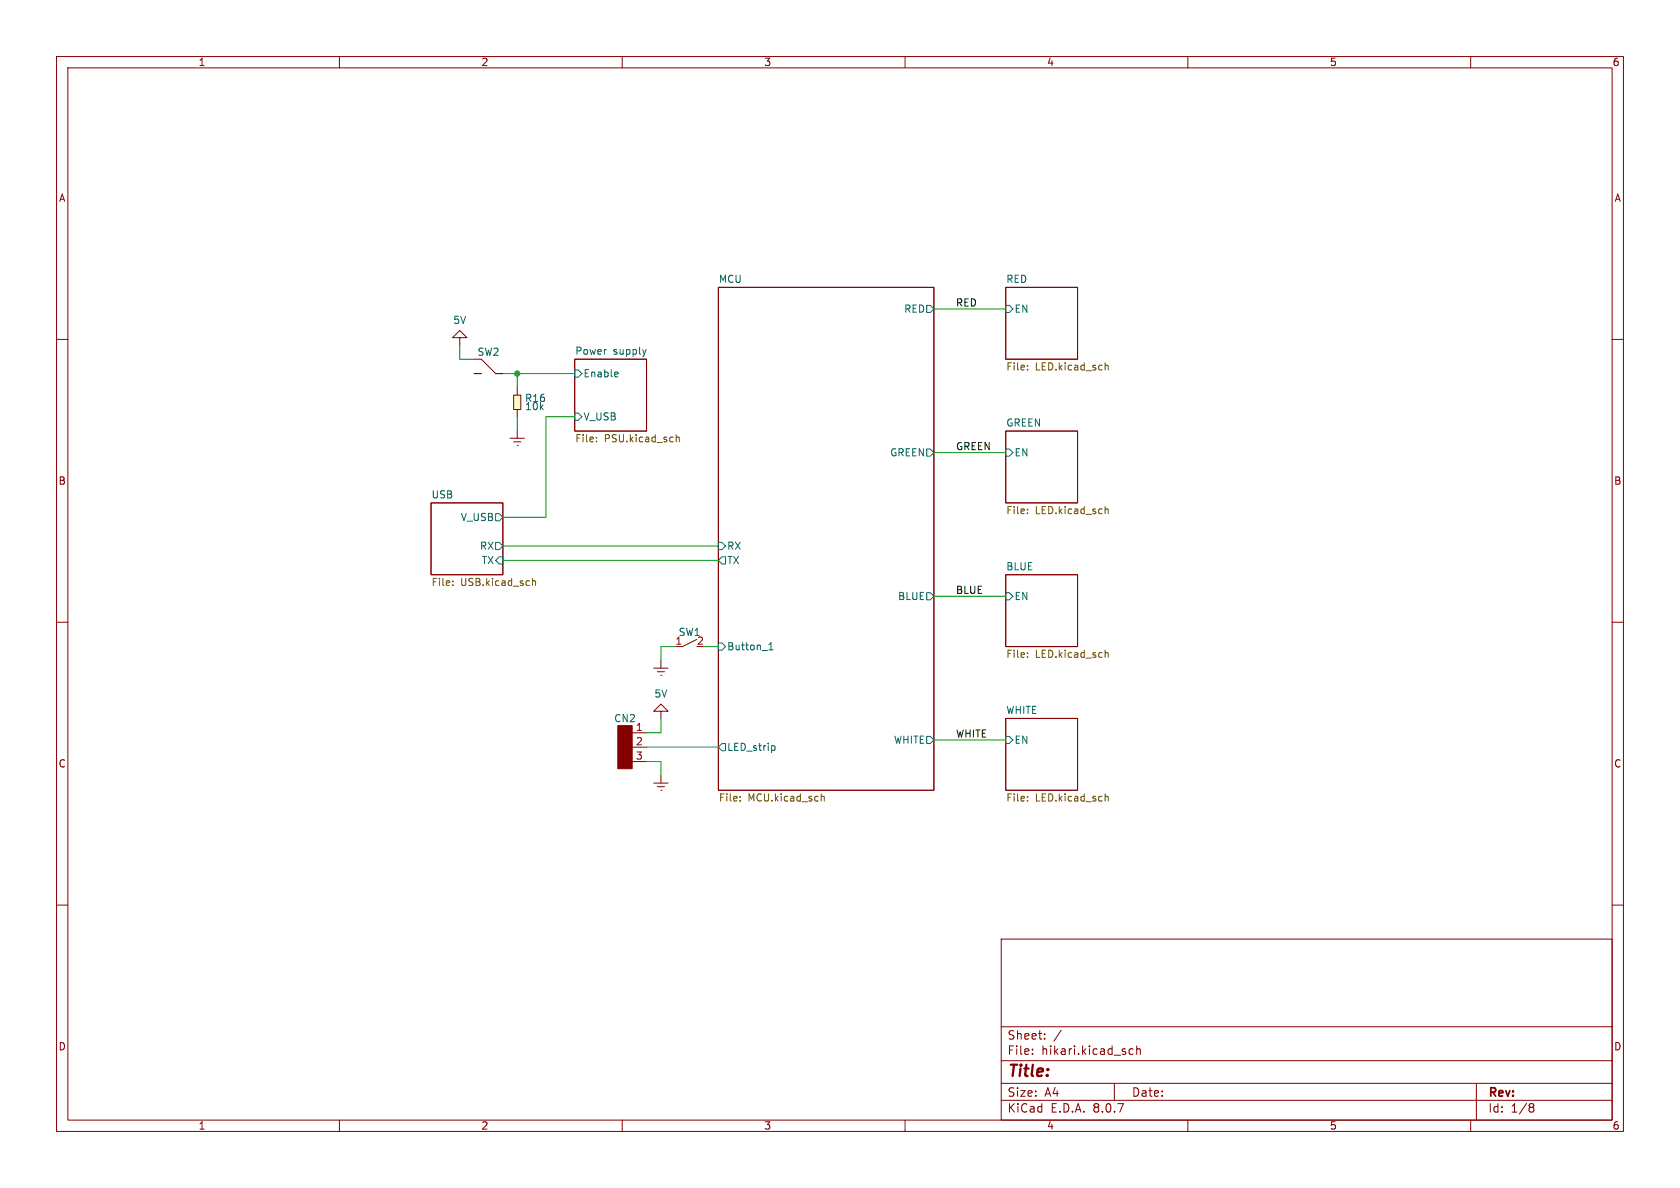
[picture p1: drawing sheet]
<svg xmlns="http://www.w3.org/2000/svg" width="297mm" height="210mm" viewBox="0 0 297 210" stroke-linecap="round" stroke-linejoin="round" font-family="sans-serif">
<g fill="none" stroke="#840000" stroke-width=".18">
<path d="M10 10h277v190h-277zM12 12h273v186h-273zM60 10v2M110 10v2M160 10v2M210 10v2M260 10v2M127 50.8h38.1v88.9h-38.1zM177.8 50.8h12.7v12.7h-12.7zM10 60h2M101.6 63.5h12.7v12.7h-12.7zM177.8 76.2h12.7v12.7h-12.7z"/>
<path d="M285 60h2M76.2 88.9h12.7v12.7h-12.7zM10 110h2M177.8 101.6h12.7v12.7h-12.7zM285 110h2M177.8 127h12.7v12.7h-12.7zM10 160h2M177 166h108v32h-108zM285 160h2M60 198v2M110 198v2M160 198v2"/>
<path d="M177 194.5h108M177 191.5h108M177 187.5h108M177 181.5h108M182.5 186.3v.1M182.5 185.5v.1M184.7 183.6v.1M184.7 182.8v.1M187.6 182.1l-1.3 2M197 191.5v3M200.3 185.5l-.4-.1-.3 .3v.4l.1 .2h.6M201 185.5l.2-.1 .3 .1 .1 .9"/>
<path d="M201 184.9v1.5M210 198v2M260 198v2M261 191.5v6.5M270.6 195.1l.4 .1 .2 .2-.3 .3M270.6 195.7h.3M270.9 195.7l.2 .2 .1 .4-.2 .2-.4 .1"/>
</g>
<g fill="none" stroke="#006464" stroke-width=".18">
<path d="M163.8 54h.7l.6 .6-.6 .6h-.7zM177.8 54h.6l.7 .6-.7 .6h-.6zM101.6 73h.6l.7 .7-.7 .6h-.6zM101.6 65.4h.6l.7 .6-.7 .7h-.6zM109.1 65.8l.2 .3-.6 .1M109.2 66.6h-.1M114.2 61.8l-.3 .8M163.8 79.4h.7l.6 .6-.6 .6h-.7zM177.8 79.4h.6l.7 .6-.7 .6h-.6zM87.6 95.9h.7l.6 .6-.6 .7h-.7zM87.6 90.8h.7l.6 .6-.6 .7h-.7zM88.3 98.4h.6v1.3h-.6l-.7-.6z"/>
<path d="M127 95.9h.6l.7 .6-.7 .7h-.6zM127.6 98.4h.7v1.3h-.7l-.6-.6zM127 113.7h.6l.7 .6-.7 .6h-.6zM135.9 114.9h.8M135.9 114l.4-.4v1.3M163.8 104.8h.7l.6 .6-.6 .6h-.7zM177.8 104.8h.6l.7 .6-.7 .6h-.6zM127.6 131.4h.7v1.3h-.7l-.6-.6zM136.5 131.8l.4 .1 .1 .2v.4l-.5 .2M163.8 130.2h.7l.6 .6-.6 .6h-.7zM177.8 130.2h.6l.7 .6-.7 .6h-.6z"/>
</g>
<g fill="none" stroke="#725600" stroke-width=".18">
<path d="M105.4 78v.1M105.4 77.3v.1M119.5 76.8v1.3M119.5 77.4l.2-.1h.3l.1 .8M181.6 64.6v.1M181.6 65.3v.1M195.4 64.1v1.3M195.4 64.7l.2-.1h.3v.8M181.6 90v.1M181.6 90.7v.1M195.4 89.5v1.3M195.4 90.1l.2-.1h.3v.8"/>
<path d="M80 103.4v.1M80 102.7v.1M94.1 102.8l.2-.1h.3l.1 .8M94.1 102.2v1.3M181.6 115.4v.1M181.6 116.1v.1M195.4 114.9v1.3M195.4 115.5l.2-.1h.3v.8M130.8 141.5v.1M130.8 140.8v.1M145.2 140.9l.2-.1h.3v.8M145.2 140.3v1.3"/>
<path d="M181.6 141.5v.1M181.6 140.8v.1M195.4 140.3v1.3M195.4 140.9l.2-.1h.3v.8"/>
</g>
<path d="M90.8 69.9h1.3v2.5h-1.3z" fill="#ffffc2"/>
<g fill="none" stroke="#840000" stroke-width=".18">
<path d="M81.3 59.7h1.2l-1.2-1.3-1.3 1.3h1.3v1.3M83.8 66h1.3M85.1 63.5l2.5 2.5h1.3M90.2 77.5h2.5M90.8 69.9h1.3v2.5h-1.3zM90.8 78.1h1.3M91.4 78.7h.1M91.4 68.6v1.3M91.4 72.4v1.3M91.4 76.2v1.3M115.6 118.1h2.5M116.2 118.7h1.3"/>
<path d="M116.8 119.4h.1M116.8 116.8v1.3M123.2 113l-2.6 1.3h-1.2M111.8 129.5h2.5M111.8 132.1h2.5M111.8 134.6h2.5M115.6 138.4h2.5M116.2 139.1h1.3M116.8 139.7h.1M116.8 125.7h1.3l-1.3-1.2-1.2 1.2h1.2v1.3M116.8 137.2v1.2"/>
</g>
<path d="M109.2 128.3h2.6v7.6h-2.6z" fill="#840000" stroke="#840000" stroke-width=".18"/>
<g fill="none" stroke="#009600" stroke-width=".18">
<path d="M165.1 54.6h12.7M81.3 61v2.5h2.5M88.9 66h12.7M91.4 66v2.6M91.4 73.7v2.5M101.6 73.7h-5.1v17.7h-7.6M88.9 96.5h38.1M88.9 99.1h38.1M165.1 80h12.7M119.4 114.3h-2.6v2.5M124.5 114.3h2.5M165.1 105.4h12.7"/>
<path d="M114.3 134.6h2.5v2.6M114.3 132.1h12.7M116.8 127v2.5h-2.5M165.1 130.8h12.7"/>
</g>
<circle cx="91.4" cy="66" r=".46" fill="#009600" stroke="#009600" stroke-width=".18"/>
<text font-size="2.8" fill="#840000" x="178" y="190.9">Title:</text>
<g font-size="2.1" fill="#840000">
<text x="178" y="184">Sheet:</text>
<text x="178" y="186.7">File:</text>
<text x="184.1" y="186.7">hikari.kicad_sch</text>
<text x="178" y="196.9">KiCad</text>
<text x="178" y="194.1">Size:</text>
<text x="184.7" y="194.1">A4</text>
<text x="185.7" y="196.9">E.D.A.</text>
<text x="193.3" y="196.9">8.0.7</text>
<text x="200" y="194.1">Date:</text>
<text x="263" y="194.3">Rev:</text>
<text x="263" y="196.9">Id:</text>
<text x="267.1" y="196.9">1/8</text>
</g>
<g font-size="1.8" fill="#840000">
<text x="35" y="11.9">1</text>
<text x="85" y="11.9">2</text>
<text x="135" y="11.9">3</text>
<text x="185" y="11.9">4</text>
<text x="235" y="11.9">5</text>
<text x="285" y="11.9">6</text>
<text x="10.3" y="35.9">A</text>
<text x="285.3" y="35.9">A</text>
<text x="10.3" y="85.9">B</text>
<text x="285.3" y="85.9">B</text>
<text x="10.3" y="135.9">C</text>
<text x="285.3" y="135.9">C</text>
<text x="10.3" y="185.9">D</text>
<text x="285.3" y="185.9">D</text>
<text x="35" y="199.9">1</text>
<text x="85" y="199.9">2</text>
<text x="135" y="199.9">3</text>
<text x="185" y="199.9">4</text>
<text x="235" y="199.9">5</text>
<text x="285" y="199.9">6</text>
</g>
<g font-size="1.8" fill="#006464">
<text x="127" y="50.1">MCU</text>
<text x="177.8" y="50.1">RED</text>
<text x="80" y="57.5">5V</text>
<text x="159.7" y="55.5">RED</text>
<text x="179.3" y="55.5">EN</text>
<text x="84.3" y="63.1">SW2</text>
<text x="101.6" y="62.8">Power</text>
<text x="108.4" y="62.8">supply</text>
<text x="92.7" y="71.3">R16</text>
<text x="103.1" y="66.9">Enable</text>
<text x="92.7" y="72.7">10k</text>
<text x="103.1" y="74.5">V_USB</text>
<text x="177.8" y="75.5">GREEN</text>
<text x="157.3" y="80.9">GREEN</text>
<text x="179.3" y="80.9">EN</text>
<text x="76.2" y="88.2">USB</text>
<text x="81.4" y="92.3">V_USB</text>
<text x="84.8" y="97.4">RX</text>
<text x="85.1" y="99.9">TX</text>
<text x="128.5" y="99.9">TX</text>
<text x="128.5" y="97.4">RX</text>
<text x="177.8" y="100.9">BLUE</text>
<text x="158.7" y="106.3">BLUE</text>
<text x="179.3" y="106.3">EN</text>
<text x="119.9" y="112.6">SW1</text>
<text x="119.3" y="114">1</text>
<text x="123.1" y="114">2</text>
<text x="128.5" y="115.2">Button_1</text>
<text x="115.6" y="123.5">5V</text>
<text x="108.5" y="127.9">CN2</text>
<text x="157.9" y="131.7">WHITE</text>
<text x="177.8" y="126.3">WHITE</text>
<text x="179.3" y="131.7">EN</text>
<text x="128.5" y="132.9">LED_strip</text>
</g>
<g font-size="1.8" fill="#0f0f0f">
<text x="168.9" y="54.3">RED</text>
<text x="168.9" y="79.7">GREEN</text>
<text x="168.9" y="105.1">BLUE</text>
<text x="168.9" y="130.5">WHITE</text>
</g>
<g font-size="1.8" fill="#725600">
<text x="177.8" y="65.8">File:</text>
<text x="183" y="65.8">LED.kicad_sch</text>
<text x="101.6" y="78.5">File:</text>
<text x="106.8" y="78.5">PSU.kicad_sch</text>
<text x="177.8" y="91.2">File:</text>
<text x="183" y="91.2">LED.kicad_sch</text>
<text x="76.2" y="103.9">File:</text>
<text x="81.4" y="103.9">USB.kicad_sch</text>
<text x="177.8" y="116.6">File:</text>
<text x="183" y="116.6">LED.kicad_sch</text>
<text x="127" y="142">File:</text>
<text x="132.2" y="142">MCU.kicad_sch</text>
<text x="177.8" y="142">File:</text>
<text x="183" y="142">LED.kicad_sch</text>
</g>
<g font-size="1.8" fill="#a90000">
<text x="112.3" y="129.3">1</text>
<text x="112.3" y="131.8">2</text>
<text x="112.3" y="134.4">3</text>
</g>
</svg>
